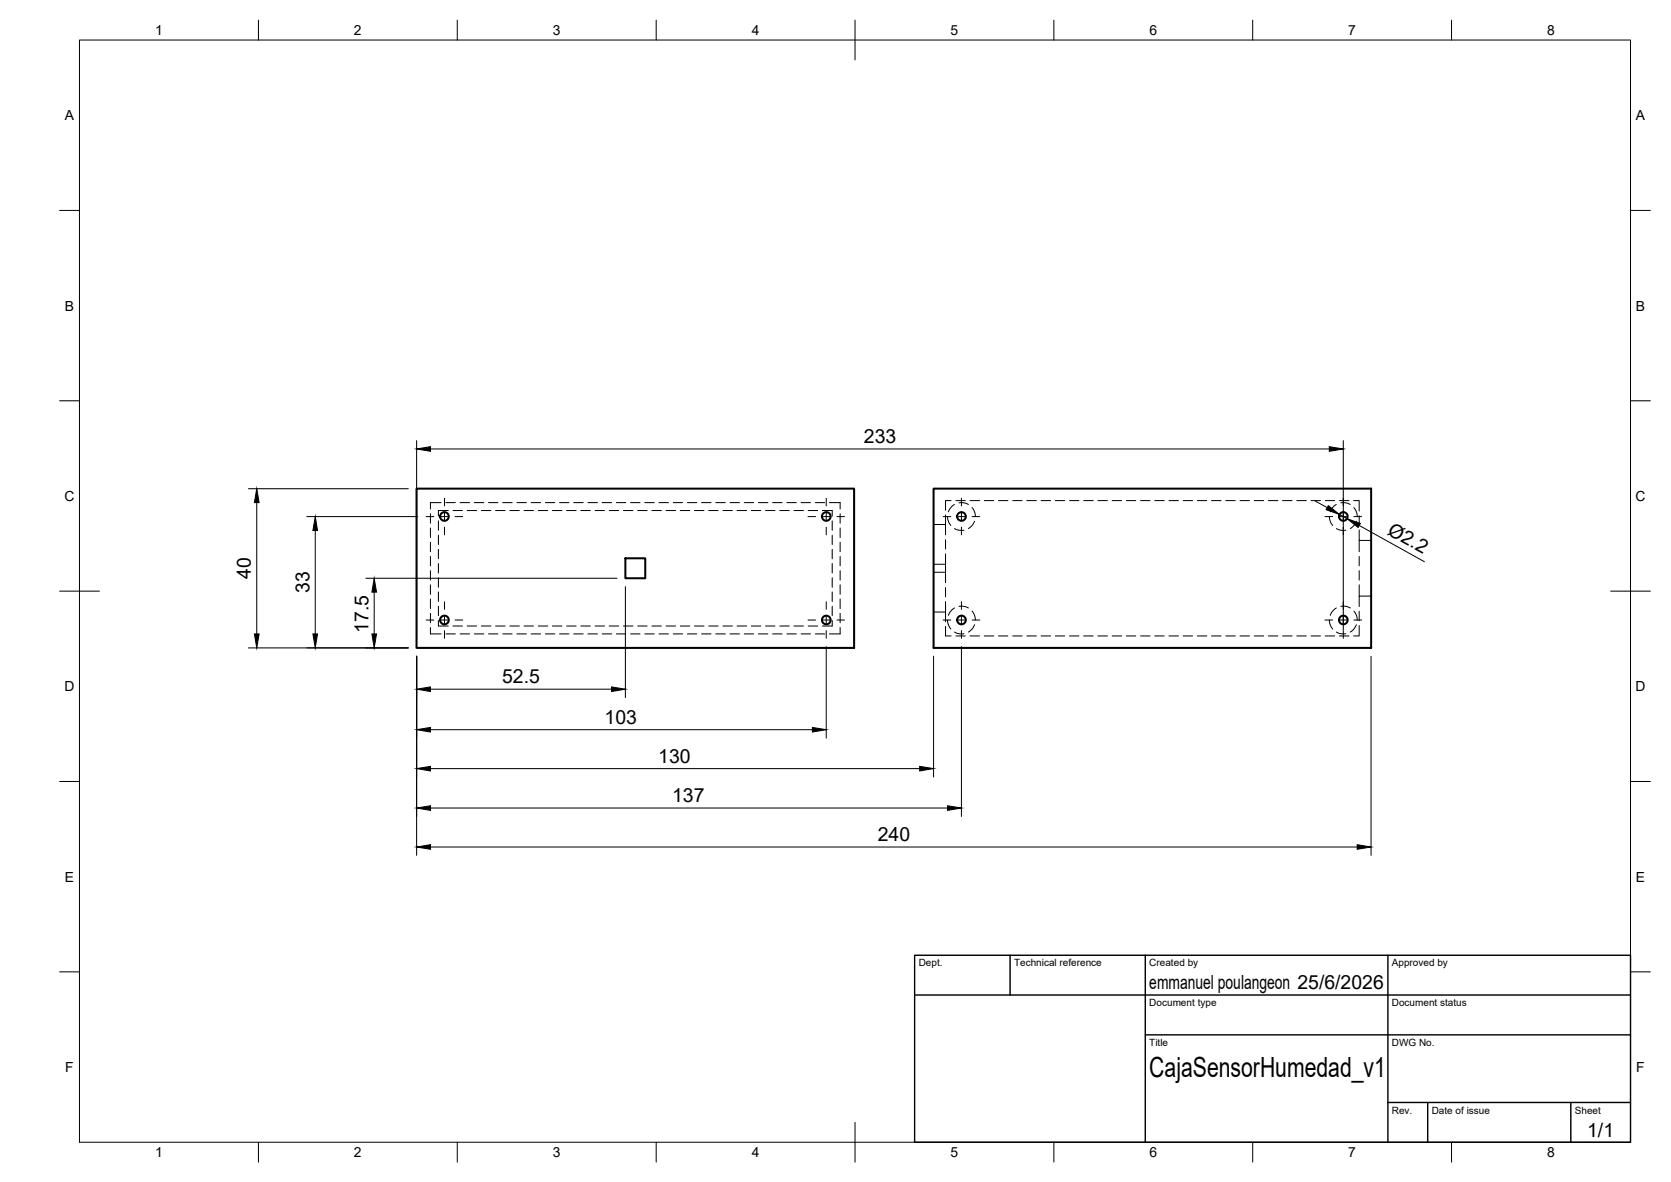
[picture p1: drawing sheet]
<svg xmlns="http://www.w3.org/2000/svg" width="420mm" height="297mm" viewBox="0 0 420 297" stroke-linecap="round" stroke-linejoin="round" font-family="sans-serif">
<!-- layer: Hidden -->
<g fill="none" stroke="#000" stroke-width=".25">
<path d="M108.2 129.1v2.4M108.2 132.7v2.4M108.2 136.3v2.3M108.2 139.8v2.4M110.2 130.9v2.4M110.2 134.5v2.3M110.2 138v2.4M110.9 126.3h-2.7v1.6M112.1 126.3h2.4M112.7 128.3h-2.5v1.4M113.9 128.3h2.4M115.7 126.3h2.4"/>
<path d="M117.5 128.3h2.3M119.3 126.3h2.3M121 128.3h2.4M122.8 126.3h2.4M124.6 128.3h2.4M126.4 126.3h2.4M128.2 128.3h2.4M130 126.3h2.4M131.8 128.3h2.3M133.5 126.3h2.4M135.3 128.3h2.4M137.1 126.3h2.4"/>
<path d="M138.9 128.3h2.4M140.7 126.3h2.4M142.5 128.3h2.4M144.3 126.3h2.3M146 128.3h2.4M147.8 126.3h2.4M149.6 128.3h2.4M151.4 126.3h2.4M153.2 128.3h2.4M155 126.3h2.4M156.8 128.3h2.4M158.6 126.3h2.3"/>
<path d="M160.3 128.3h2.4M162.1 126.3h2.4M163.9 128.3h2.4M165.7 126.3h2.4M167.5 128.3h2.4M169.3 126.3h2.3M171 128.3h2.4M172.8 126.3h2.4M174.6 128.3h2.4M176.4 126.3h2.4M178.2 128.3h2.4M180 126.3h2.4"/>
<path d="M181.8 128.3h2.3M183.6 126.3h2.3M185.3 128.3h2.4M187.1 126.3h2.4M188.9 128.3h2.4M190.7 126.3h2.4M192.5 128.3h2.4M194.3 126.3h2.4M196.1 128.3h2.3M197.8 126.3h2.4M199.6 128.3h2.4M201.4 126.3h2.4"/>
<path d="M203.2 128.3h2.4M205 126.3h2.4M206.8 128.3h2.5v1.4M208.6 126.3h2.6v1.6M209.3 130.9v2.4M209.3 134.5v2.3M209.3 138v2.4M211.2 129.1v2.4M211.2 132.7v2.4M211.2 136.3v2.3M211.2 139.8v2.4M234.7 131.8h3"/>
<path d="M237.7 129.4v5M237.7 135.6v2.4M237.7 139.2v7.2M238.3 129.8l.2 1.3 .6 1M239.1 125.8h-1.4v2.4M240 126.8l-.9 .8-.6 1M240 132.8l.8 .4 1.6 .1M240.3 125.8h2.4M241.1 126.4h1.3l1.1 .4M243.9 125.8h2.4M244.4 127.6l.7 1.1 .2 1.1M245 131l-.4 .8-1.1 1"/>
<path d="M247.5 125.8h2.4M251.1 125.8h2.3M254.6 125.8h2.4M258.2 125.8h2.4M261.8 125.8h2.4M265.3 125.8h2.4M268.9 125.8h2.4M272.5 125.8h2.4M276.1 125.8h2.3M279.6 125.8h2.4M283.2 125.8h2.4M286.8 125.8h2.4"/>
<path d="M290.3 125.8h2.4M293.9 125.8h2.4M297.5 125.8h2.4M301.1 125.8h2.3M304.6 125.8h2.4M308.2 125.8h2.4M311.8 125.8h2.4M315.4 125.8h2.3M318.9 125.8h2.4M322.5 125.8h2.4M326.1 125.8h2.4M329.6 125.8h2.4"/>
<path d="M333.2 125.8h2.4M334.3 129.8l.2 1.3 .6 1M336 126.8l-.9 .8-.6 1M336 132.8l.8 .4 1.6 .1M336.8 125.8h2.4M337.1 126.4h1.3l1.1 .4M340.4 125.8h1.4v2.6M340.4 127.6l.7 1.1 .2 1.1M341.1 131l-.8 1.2-.8 .6M341.8 133.2v2.6h3M341.8 129.6v2.4M341.8 135.8v2.8"/>
<path d="M341.8 139.8v2.4M108.2 157.7v1.6h2.7M108.2 143.4v2.4M108.2 147v2.4M108.2 150.5v2.4M108.2 154.1v2.4M110.2 141.6v2.4M110.2 145.2v2.4M110.2 148.8v2.3M110.2 152.3v2.4M110.2 155.9v1.4h2.5M112.1 159.3h2.4"/>
<path d="M113.9 157.3h2.4M115.7 159.3h2.4M117.5 157.3h2.3M119.3 159.3h2.3M121 157.3h2.4M122.8 159.3h2.4M124.6 157.3h2.4M126.4 159.3h2.4M128.2 157.3h2.4M130 159.3h2.4M131.8 157.3h2.3M133.5 159.3h2.4"/>
<path d="M135.3 157.3h2.4M137.1 159.3h2.4M138.9 157.3h2.4M140.7 159.3h2.4M142.5 157.3h2.4M144.3 159.3h2.3M146 157.3h2.4M147.8 159.3h2.4M149.6 157.3h2.4M151.4 159.3h2.4M153.2 157.3h2.4M155 159.3h2.4"/>
<path d="M156.8 157.3h2.4M158.6 159.3h2.3M160.3 157.3h2.4M162.1 159.3h2.4M163.9 157.3h2.4M165.7 159.3h2.4M167.5 157.3h2.4M169.3 159.3h2.3M171 157.3h2.4M172.8 159.3h2.4M174.6 157.3h2.4M176.4 159.3h2.4"/>
<path d="M178.2 157.3h2.4M180 159.3h2.4M181.8 157.3h2.3M183.6 159.3h2.3M185.3 157.3h2.4M187.1 159.3h2.4M188.9 157.3h2.4M190.7 159.3h2.4M192.5 157.3h2.4M194.3 159.3h2.4M196.1 157.3h2.3M197.8 159.3h2.4"/>
<path d="M199.6 157.3h2.4M201.4 159.3h2.4M203.2 157.3h2.4M205 159.3h2.4M209.3 141.6v2.4M209.3 145.2v2.4M209.3 148.8v2.3M209.3 152.3v2.4M209.3 155.9v1.4h-2.5M211.2 157.7v1.6h-2.6M211.2 143.4v2.4M211.2 147v2.4"/>
<path d="M211.2 150.5v2.4M211.2 154.1v2.4M234.7 141.8h3M234.7 143.8h3M234.7 153.8h3M237.7 147.6v2.4M237.7 151.2v5M237.7 157.4v2.4h1.4M238.3 155.8l.2 1.3 .6 1M240 152.8l-.9 .8-.6 1M240 158.8l.8 .4 1.6 .1M240.3 159.8h2.4"/>
<path d="M241.1 152.4h1.3l1.1 .4M243.9 159.8h2.4M244.4 153.6l.7 1.2 .2 1M245 157l-.4 .8-1.1 1M247.5 159.8h2.4M251.1 159.8h2.3M254.6 159.8h2.4M258.2 159.8h2.4M261.8 159.8h2.4M265.3 159.8h2.4M268.9 159.8h2.4M272.5 159.8h2.4"/>
<path d="M276.1 159.8h2.3M279.6 159.8h2.4M283.2 159.8h2.4M286.8 159.8h2.4M290.3 159.8h2.4M293.9 159.8h2.4M297.5 159.8h2.4M301.1 159.8h2.3M304.6 159.8h2.4M308.2 159.8h2.4M311.8 159.8h2.4M315.4 159.8h2.3"/>
<path d="M318.9 159.8h2.4M322.5 159.8h2.4M326.1 159.8h2.4M329.6 159.8h2.4M333.2 159.8h2.4M334.3 155.8l.2 1.3 .6 1M336 152.8l-.9 .8-.6 1M336 158.8l.8 .4 1.6 .1M336.8 159.8h2.4M337.1 152.4h1.3l1.1 .4M340.4 153.6l.7 1.2 .2 1M341.1 157l-.8 1.2-.8 .6"/>
<path d="M341.8 157.2v2.6h-1.4M341.8 143.4v2.4M341.8 147v2.8M341.8 153.6v2.4M344.8 149.8h-3v2.6"/>
</g>
<!-- layer: Visible -->
<g fill="none" stroke="#000" stroke-width=".51">
<path d="M104.7 122.8h110.1v40h-110.1zM234.7 122.8h110.1v40h-110.1zM157.2 140.3h5v5h-5z"/>
<circle cx="111.7" cy="129.8" r="1.09"/>
<circle cx="207.8" cy="129.8" r="1.09"/>
<circle cx="241.8" cy="129.8" r="1.09"/>
<circle cx="337.8" cy="129.8" r="1.09"/>
<circle cx="111.7" cy="155.8" r="1.09"/>
<circle cx="207.8" cy="155.8" r="1.09"/>
<circle cx="241.8" cy="155.8" r="1.09"/>
<circle cx="337.8" cy="155.8" r="1.09"/>
</g>
<!-- layer: BORDER -->
<g fill="none" stroke="#000" stroke-width=".25">
<path d="M20 10.1h390v276.9h-390zM65 5.1v5M115 5.1v5M165 5.1v5M215 5.1v10M265 5.1v5M315 5.1v5M365 5.1v5M15 52.9h5M410 52.9h5M15 100.7h5M410 100.7h5"/>
<path d="M15 148.6h10M405 148.6h10M15 196.4h5M410 196.4h5M15 244.2h5M410 244.2h5M65 287v5M115 287v5M165 287v5M215 282.1v9.9M265 287v5M315 287v5"/>
<path d="M365 287v5"/>
</g>
<!-- layer: TITLEBLOCK -->
<path d="M230 240.1h180v46.9h-180zM230 250h180M254 240.1v9.9M288 240.1v46.9M349 240.1v46.9M288 260.1h122M349 277.1h61M359 277.1v9.9M395 277.1v9.9" fill="none" stroke="#000" stroke-width=".36"/>
<!-- layer: Smart Centers -->
<g fill="none" stroke="#000" stroke-width=".25">
<path d="M107.1 129.8h2M110.8 129.8h1.8M111.8 125.2v1.9M111.8 128.9v1.8M111.8 132.5v1.9M114.4 129.8h2M203.2 129.8h1.9M206.9 129.8h1.7M207.8 125.2v1.9M207.8 128.9v1.8M207.8 132.5v1.9M210.4 129.8h1.9"/>
<path d="M237.2 129.8h1.9M240.9 129.8h1.7M241.7 125.2v1.9M241.7 128.9v1.8M241.7 132.5v1.9M244.4 129.8h2M333.1 129.8h2M336.8 129.8h1.8M337.8 125.2v1.9M337.8 128.9v1.8M337.8 132.5v1.9M340.4 129.8h1.9"/>
<path d="M107.1 155.8h2M110.8 155.8h1.8M111.8 151.2v1.9M111.8 154.9v1.8M111.8 158.5v1.9M114.4 155.8h2M203.2 155.8h1.9M206.9 155.8h1.7M207.8 151.2v1.9M207.8 154.9v1.8M207.8 158.5v1.9M210.4 155.8h1.9"/>
<path d="M237.2 155.8h1.9M240.9 155.8h1.7M241.7 151.2v1.9M241.7 154.9v1.8M241.7 158.5v1.9M244.4 155.8h2M333.1 155.8h2M336.8 155.8h1.8M337.8 151.2v1.9M337.8 154.9v1.8M337.8 158.5v1.9M340.4 155.8h1.9"/>
</g>
<!-- layer: FD_Dimensions -->
<g fill="none" stroke="#000" stroke-width=".25">
<path d="M104.8 110.7v50M108.2 112.8h226M337.8 110.7v47.6M62.5 122.8h40.2M64.6 126.3v33M77.2 129.8h27.9M79.3 133.3v26M330.7 125.9l3 1.7M336.8 129.3l1.9 1.1M341.8 132l16.4 9.2M92 145.3h63.2M94.1 148.8v10.5"/>
<path d="M157.2 147.4v27.9M62.5 162.8h40.2M104.8 164.9v50.1M108.2 173.2h45.6M207.8 162.5v23M234.7 164.9v30.4M241.7 162.5v42.7M344.7 164.9v50.1M108.2 193.2h123M108.2 183.4h96.1M108.2 212.9h233M108.2 203.1h130.1"/>
</g>
<g fill="#000" stroke="#000" stroke-width=".25">
<path d="M104.8 112.8l3.4-.5v1.1zM334.2 112.3l3.6 .5-3.6 .6zM64.6 122.8l.6 3.5h-1.2zM79.3 129.8l.5 3.5h-1.1zM334 127.1l2.8 2.2-3.4-1.2zM338.7 130.4l3.4 1.1-.6 1.1zM64 159.3h1.2l-.6 3.5zM78.7 159.3h1.1l-.5 3.5zM93.5 159.3h1.2l-.6 3.5zM94.1 145.3l.6 3.5h-1.2zM104.8 173.2l3.4-.6v1.2zM153.8 172.6l3.4 .6-3.4 .6z"/>
<path d="M104.8 193.2l3.4-.6v1.1zM104.8 183.4l3.4-.6v1.2zM204.3 182.8l3.5 .6-3.5 .6zM231.2 192.6l3.5 .6-3.5 .5zM104.8 212.9l3.4-.6v1.1zM104.8 203.1l3.4-.6v1.2zM238.3 202.5l3.4 .6-3.4 .6zM341.2 212.3l3.5 .6-3.5 .5z"/>
</g>
<text font-size="7" x="289" y="270.6">CajaSensorHumedad_v1</text>
<g font-size="4.9">
<text x="217.2" y="111.4">233</text>
<text x="348.7" y="134.1" transform="rotate(29 348.7 134.1)">Ø2.2</text>
<text x="63.1" y="145.4" transform="rotate(-90 63.1 145.4)">40</text>
<text x="77.8" y="149" transform="rotate(-90 77.8 149)">33</text>
<text x="92.6" y="159" transform="rotate(-90 92.6 159)">17.5</text>
<text x="126.2" y="171.7">52.5</text>
<text x="152" y="181.9">103</text>
<text x="165.5" y="191.7">130</text>
<text x="169" y="201.6">137</text>
<text x="220.7" y="211.4">240</text>
<text x="289" y="248.5">emmanuel poulangeon 25/6/2026</text>
<text x="399.1" y="285.7">1/1</text>
</g>
<g font-size="3.5">
<text x="39" y="8.8">1</text>
<text x="89" y="8.8">2</text>
<text x="139" y="8.8">3</text>
<text x="189" y="8.8">4</text>
<text x="239" y="8.8">5</text>
<text x="289" y="8.8">6</text>
<text x="339" y="8.8">7</text>
<text x="389" y="8.8">8</text>
<text x="16.3" y="30.2">A</text>
<text x="411.3" y="30.2">A</text>
<text x="16.3" y="78">B</text>
<text x="411.3" y="78">B</text>
<text x="16.2" y="125.9">C</text>
<text x="411.2" y="125.9">C</text>
<text x="16.2" y="173.7">D</text>
<text x="411.2" y="173.7">D</text>
<text x="16.3" y="221.6">E</text>
<text x="411.3" y="221.6">E</text>
<text x="16.4" y="269.4">F</text>
<text x="411.4" y="269.4">F</text>
<text x="39" y="290.8">1</text>
<text x="89" y="290.8">2</text>
<text x="139" y="290.8">3</text>
<text x="189" y="290.8">4</text>
<text x="239" y="290.8">5</text>
<text x="289" y="290.8">6</text>
<text x="339" y="290.8">7</text>
<text x="389" y="290.8">8</text>
</g>
<g font-size="2.5">
<text x="231" y="242.9">Dept.</text>
<text x="255" y="242.9">Technical reference</text>
<text x="289" y="242.9">Created by</text>
<text x="350" y="242.9">Approved by</text>
<text x="289" y="252.8">Document type</text>
<text x="350" y="252.8">Document status</text>
<text x="289" y="262.9">Title</text>
<text x="350" y="262.9">DWG No.</text>
<text x="350" y="279.9">Rev.</text>
<text x="360" y="279.9">Date of issue</text>
<text x="396" y="279.9">Sheet</text>
</g>
</svg>
